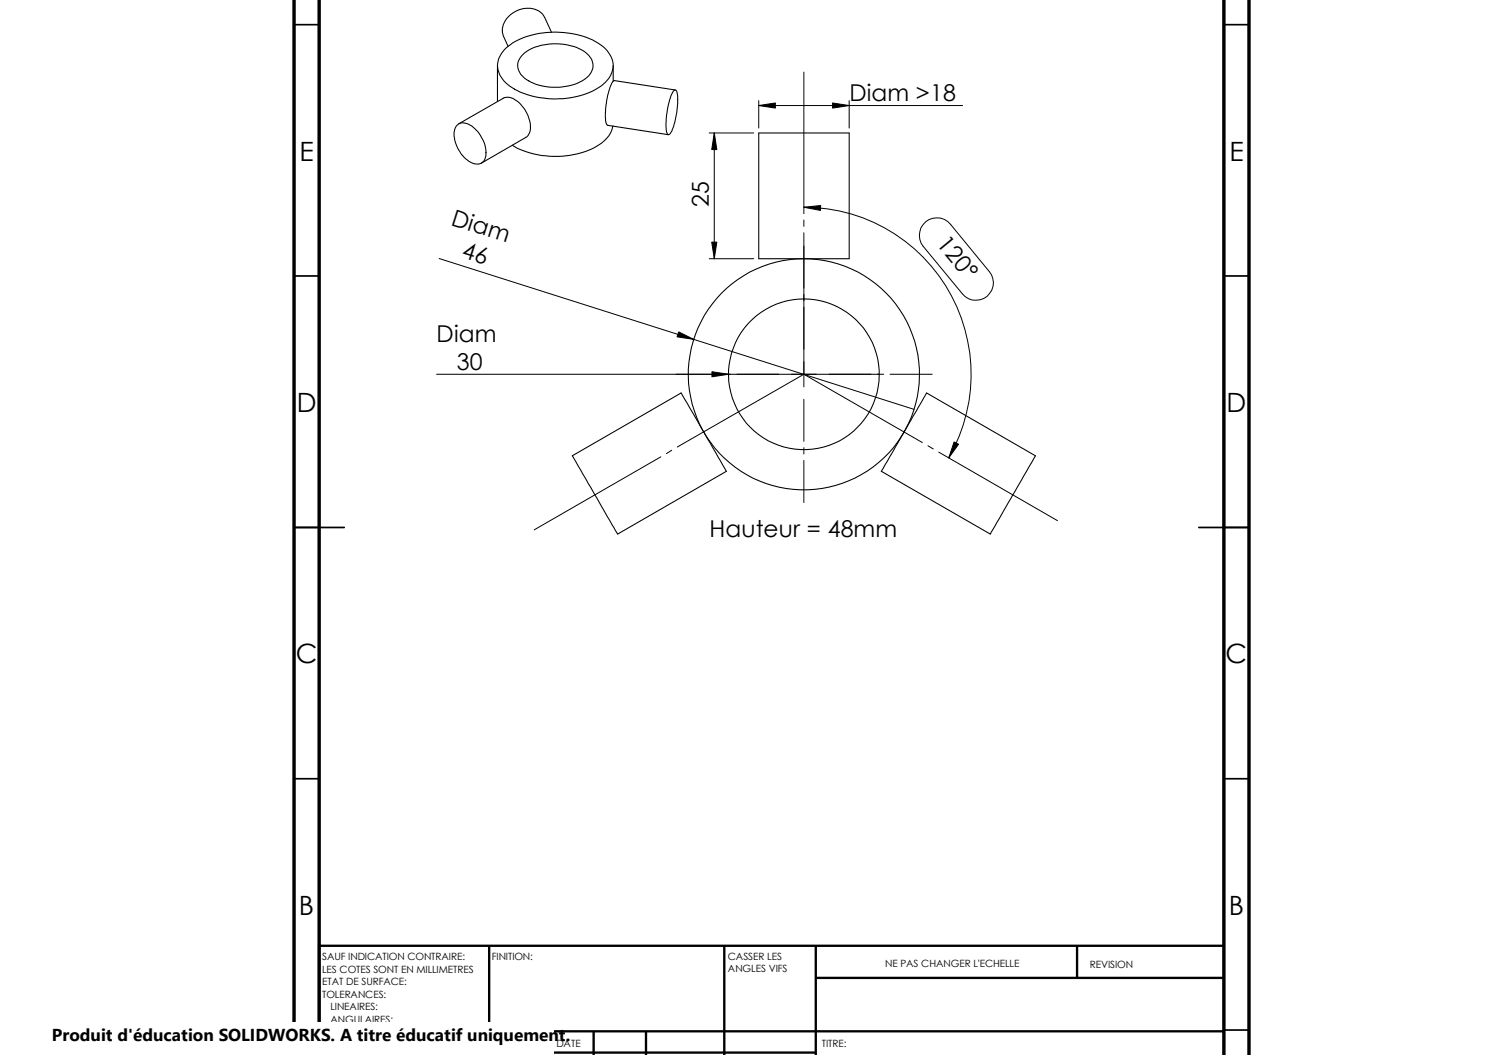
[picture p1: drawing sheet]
<svg xmlns="http://www.w3.org/2000/svg" width="297mm" height="210mm" viewBox="0 0 297 210" stroke-linecap="round" stroke-linejoin="round" font-family="sans-serif">
<path d="M58.5 4.9h5M243.5 4.9h5M58.5 54.9h5M243.5 54.9h5M58.5 104.9h10M238.5 104.9h10M58.5 154.9h5M243.5 154.9h5M58.5 204.9h5M243.5 204.9h5" fill="none" stroke="#000" stroke-width=".34"/>
<g fill="none" stroke="#000" stroke-width=".47">
<path d="M97.3 188.2v17M144.1 188.2v21.7M162.3 188.2v21.7M162.3 194.6h81.2M214.3 188.2v6.4M243.5 188.2h-180v21.7M63.5 205.2h180M63.5 209.4h98.8M71.3 205.2v4.7M90.5 205.2v4.7M107.9 205.2v4.7M118.1 205.2v4.7"/>
<path d="M128.5 205.2v4.7"/>
</g>
<path d="M58.5 -.1v210M63.5 -.1v210M243.5 0v209.9M248.5 0v209.9" fill="none" stroke="#000" stroke-width=".68" stroke-linecap="butt"/>
<g fill="none" stroke="#000" stroke-width=".21">
<path d="M99 13v7.2M100.4 9.9a14.6 14.6 0 0 1 11.1-3.5 13.4 13.4 0 0 1 9.4 3.8 4.3 4.3 0 0 1-.8 6.5 16.4 16.4 0 0 1-13 2.7 11.8 11.8 0 0 1-7.1-3.7 4.2 4.2 0 0 1 .4-5.8zM103.9 11a9.4 9.4 0 0 1 7.6-2.2 7.8 7.8 0 0 1 6.2 3 3.3 3.3 0 0 1-1.8 4.2 10.3 10.3 0 0 1-4.5 1.4 11.5 11.5 0 0 1-5.4-.9 4.2 4.2 0 0 1-3-3.7l.3-.9zM109.7 6.4l-1.3-2.9a4.1 4.1 0 0 0-5.8-1.3 4.1 4.1 0 0 0-2.4 5.1l.9 1.9M122 13v3.2M134.1 18l.4-.1a9.8 9.8 0 0 1-.1 5.7l-.3 1.2a2.77 2.77 0 0 1-1.1 2 1.6 1.6 0 0 1-.5-1.6 13.7 13.7 0 0 1 1.6-7.2zM134.4 17.9l-12.1-1.9a1.87 1.87 0 0 0-1 1.7 14.1 14.1 0 0 0-.6 7.1l.2 .1 12.1 1.9M90.9 25a2.34 2.34 0 0 1 3.2 .3 6.2 6.2 0 0 1 2.4 6.4 1.88 1.88 0 0 1-3 .5 6.6 6.6 0 0 1-3-6.5zM91.3 24.6l8.8-5a2.6 2.6 0 0 1 2.9 .6 6.6 6.6 0 0 1 2.4 6.1l-.6 .9-9 5.3M122 25.1a6.7 6.7 0 0 1-4.3 4.5 17.9 17.9 0 0 1-15.8-.7M151 26.5h17.9v25h-17.9zM184.4 78.2l21.6 12.5-9 15.6-21.7-12.5z"/>
<path d="M113.9 90.7l21.6-12.5 9 15.6-21.6 12.5z"/>
<circle cx="159.9" cy="74.5" r="23"/>
<circle cx="160" cy="74.5" r="15"/>
</g>
<g fill="none" stroke="#000" stroke-width=".2">
<path d="M159.9 14.4v28.1M141.1 26.5h8.8M142.1 26.5l.5 3.3h-1zM142.1 26.5v25M151 21l3.3-.5v1zM151 21h40.5M151 20v5.5M165.6 20.5l3.3 .5-3.3 .5zM168.9 20v5.5M87.4 51.4l94.5 30M141.1 51.5h8.8M141.6 48.2h1l-.5 3.3z"/>
<path d="M159.9 41.2l3.4-.3-.1 1zM159.9 41.2a33.3 33.3 0 0 1 28.9 49.9M159.9 43.8v1.2M159.9 46.3v30.7M184.2 44.1a3.5 3.5 0 0 1 4.9 .5l7.7 9.5a3.5 3.5 0 0 1-.4 4.9 3.5 3.5 0 0 1-4.9-.5l-7.8-9.5a3.5 3.5 0 0 1 .5-4.9zM86.9 74.5h88.9M135 66l3 1.5-3.3-.5zM141.6 74l3.3 .5-3.3 .5zM159.9 79.5v8.3M177.1 74.5h8.4M131.5 90.9l-25.2 14.5M133.6 89.6l-1 .7"/>
<path d="M159.9 89.1v1.2M159.9 91.6v8.4M183.5 88.1l-23.6-13.6-25.2 14.4M184.6 88.7l1.1 .6M186.8 90l23.6 13.6M189.8 87.9l.9 .5-1.9 2.7z"/>
</g>
<path d="M142.1 26.5l.5 3.3h-1zM151 21l3.3-.5v1zM165.6 20.5l3.3 .5-3.3 .5zM141.6 48.2h1l-.5 3.3zM159.9 41.2l3.4-.3-.1 1zM135 66l3 1.5-3.3-.5zM141.6 74l3.3 .5-3.3 .5zM189.8 87.9l.9 .5-1.9 2.7z" fill="#000"/>
<path d="M10.3 203.5h99.8v6.4h-99.8z" fill="#fff"/>
<g font-size="5.3">
<text x="59.6" y="32">E</text>
<text x="244.6" y="32">E</text>
<text x="59.1" y="82">D</text>
<text x="244" y="82">D</text>
<text x="58.8" y="132">C</text>
<text x="243.8" y="132">C</text>
<text x="59.5" y="182">B</text>
<text x="244.5" y="182">B</text>
</g>
<g font-size="4.6">
<text x="169" y="20.1">Diam &gt;18</text>
<text x="141" y="41.1" transform="rotate(-90 141 41.1)">25</text>
<text x="89.5" y="44.7" transform="rotate(17 89.5 44.7)">Diam</text>
<text x="91.7" y="51.2" transform="rotate(17 91.7 51.2)">46</text>
<text x="186.2" y="48.6" transform="rotate(50 186.2 48.6)">120°</text>
<text x="86.9" y="68">Diam</text>
<text x="90.9" y="73.6">30</text>
<text x="141.2" y="106.8">Hauteur = 48mm</text>
</g>
<text font-size="3.4" x="10.3" y="207.2">Produit d'éducation SOLIDWORKS. A titre éducatif uniquement.</text>
<g font-size="2">
<text x="64.1" y="191.1">SAUF INDICATION CONTRAIRE:</text>
<text x="97.9" y="191.1">FINITION:</text>
<text x="144.8" y="191">CASSER LES</text>
<text x="64.1" y="193.5">LES COTES SONT EN MILLIMETRES</text>
<text x="64.1" y="196">ETAT DE SURFACE:</text>
<text x="144.8" y="193.5">ANGLES VIFS</text>
<text x="176.1" y="192.4">NE PAS CHANGER L'ECHELLE</text>
<text x="216.8" y="192.7">REVISION</text>
<text x="64.1" y="198.5">TOLERANCES:</text>
<text x="65.7" y="203.5">ANGULAIRES:</text>
<text x="65.7" y="201">LINEAIRES:</text>
<text x="77.8" y="208.5">NOM</text>
<text x="93.6" y="208.4">SIGNATURE</text>
<text x="110.7" y="208.4">DATE</text>
<text x="163.5" y="208.4">TITRE:</text>
</g>
</svg>
